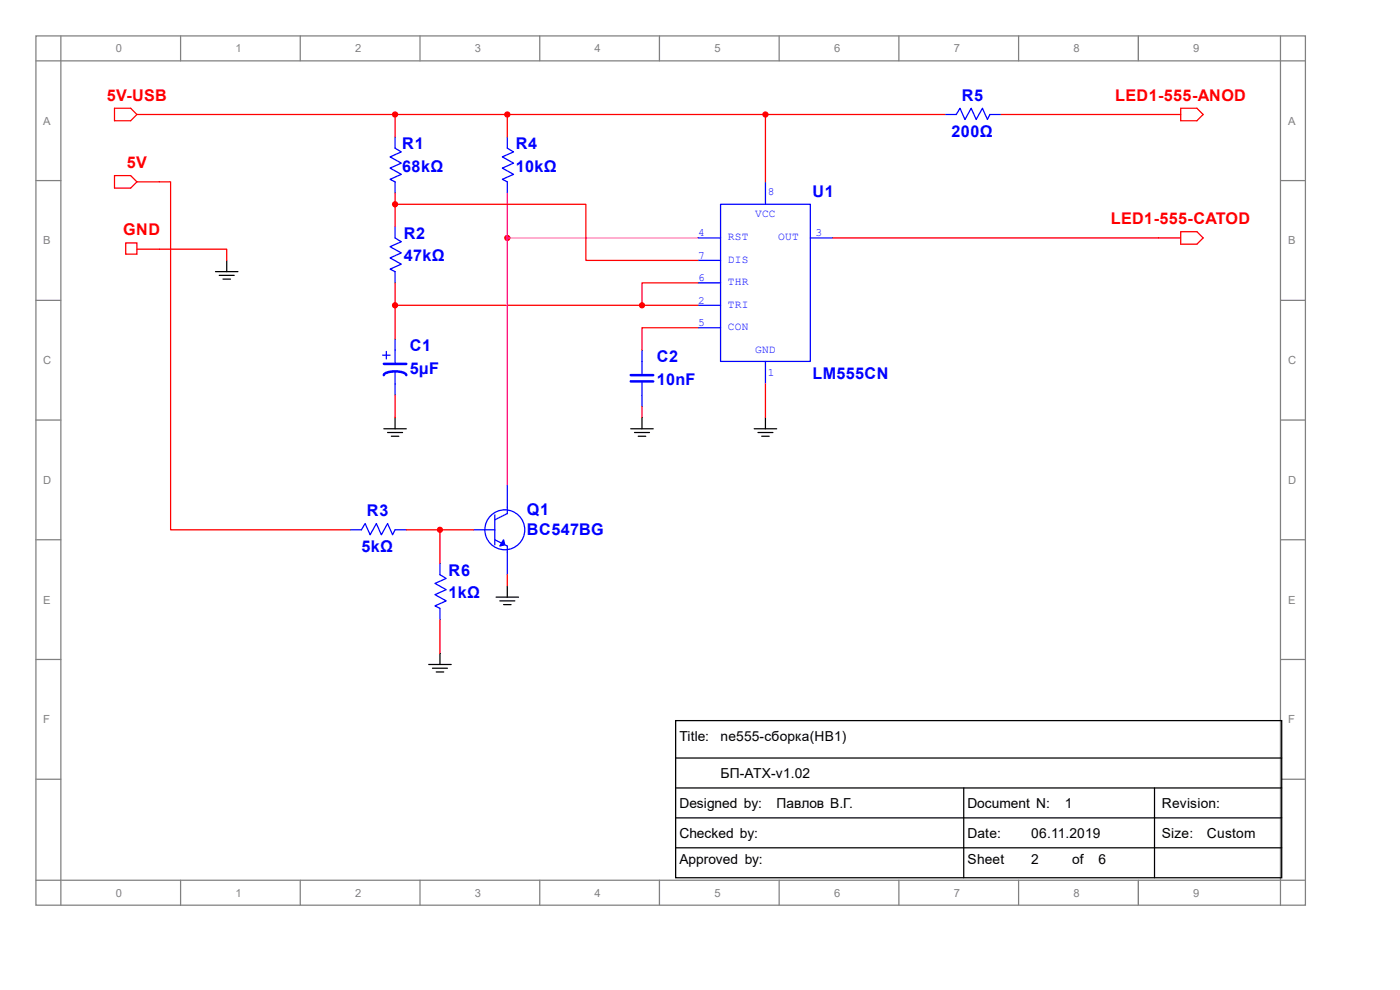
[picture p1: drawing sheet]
<svg xmlns="http://www.w3.org/2000/svg" width="297mm" height="210mm" viewBox="0 0 297 210" stroke-linecap="round" stroke-linejoin="round" font-family="sans-serif">
<g fill="none" stroke="#808080" stroke-width=".26">
<path d="M7.6 7.6h269.3v184.4h-269.3zM7.6 12.9h269.3M12.9 7.6v184.4M38.3 7.6v5.3M63.7 7.6v5.3M89.1 7.6v5.3M114.5 7.6v5.3M139.9 7.6v5.3M165.3 7.6v5.3M190.7 7.6v5.3M216.1 7.6v5.3M241.5 7.6v5.3"/>
<path d="M271.7 7.6v184.4M7.6 38.3h5.3M271.7 38.3h5.2M7.6 63.7h5.3M271.7 63.7h5.2M7.6 89.1h5.3M271.7 89.1h5.2M7.6 114.5h5.3M271.7 114.5h5.2M7.6 139.9h5.3M271.7 139.9h5.2M7.6 165.3h5.3"/>
<path d="M271.7 165.3h5.2M7.6 186.7h269.3M38.3 186.7v5.3M63.7 186.7v5.3M89.1 186.7v5.3M114.5 186.7v5.3M139.9 186.7v5.3M165.3 186.7v5.3M190.7 186.7v5.3M216.1 186.7v5.3M241.5 186.7v5.3"/>
</g>
<path d="M152.9 43.3h19v33.4h-19z" fill="none" stroke="#00f" stroke-width=".26"/>
<path d="M162.4 76.7v4.7" fill="none" stroke="#00f" stroke-width=".26"/>
<path d="M148.1 55.2h4.8" fill="none" stroke="#00f" stroke-width=".26"/>
<path d="M171.9 50.5h4.8" fill="none" stroke="#00f" stroke-width=".26"/>
<path d="M148.1 50.5h4.8" fill="none" stroke="#00f" stroke-width=".26"/>
<path d="M162.4 38.6v4.7" fill="none" stroke="#00f" stroke-width=".26"/>
<path d="M148.1 60h4.8" fill="none" stroke="#00f" stroke-width=".26"/>
<path d="M148.1 69.5h4.8" fill="none" stroke="#00f" stroke-width=".26"/>
<path d="M202.9 24.3l.8-1.3 1 2.3 1.3-2.3 1.1 2.3 1.3-2.3 1.1 2.3 .5-1M148.1 64.8h4.8" fill="none" stroke="#00f" stroke-width=".26"/>
<path d="M210 24.3h2.4" fill="none" stroke="#00f" stroke-width=".26"/>
<path d="M83.8 31.4l1.3 .8-2.3 1.1 2.3 1.3-2.3 1.1 2.3 1.3-2.3 1 1 .6M200.5 24.3h2.4" fill="none" stroke="#00f" stroke-width=".26"/>
<path d="M83.8 38.6v2.4" fill="none" stroke="#00f" stroke-width=".26"/>
<path d="M83.8 29.1v2.3M83.8 50.5l1.3 .8-2.3 1 2.3 1.4-2.3 1 2.3 1.3-2.3 1.1 1 .5" fill="none" stroke="#00f" stroke-width=".26"/>
<path d="M83.8 57.6v2.4" fill="none" stroke="#00f" stroke-width=".26"/>
<path d="M107.6 31.4l1.3 .8-2.3 1.1 2.3 1.3-2.3 1.1 2.3 1.3-2.3 1 1 .6M83.8 48.1v2.4" fill="none" stroke="#00f" stroke-width=".26"/>
<path d="M107.6 38.6v2.4" fill="none" stroke="#00f" stroke-width=".26"/>
<path d="M107.6 29.1v2.3M76.7 112.4l.8-1.3 1 2.3 1.3-2.3 1.1 2.3 1.3-2.3 1.1 2.3 .5-1" fill="none" stroke="#00f" stroke-width=".26"/>
<path d="M83.8 112.4h2.4" fill="none" stroke="#00f" stroke-width=".26"/>
<path d="M136.2 76.7v2.6M136.2 81.2v2.6M74.3 112.4h2.4" fill="none" stroke="#00f" stroke-width=".26"/>
<path d="M133.8 79.6h4.8M133.8 80.9h4.8" fill="none" stroke="#00f" stroke-width=".53"/>
<path d="M136.2 74.3v2.4" fill="none" stroke="#00f" stroke-width=".26"/>
<path d="M81.2 75.4h1.6M82 74.6v1.5M83.8 74.3v2.9M83.8 78.8v2.6M136.2 83.8v2.4" fill="none" stroke="#00f" stroke-width=".26"/>
<path d="M81.4 79.6a2.44 2.44 0 0 1 2.4-.8l1.2 .1a1.27 1.27 0 0 1 1.2 .7M81.4 77.2h4.8" fill="none" stroke="#00f" stroke-width=".53"/>
<path d="M83.8 81.4v2.4" fill="none" stroke="#00f" stroke-width=".26"/>
<g fill="none" stroke="#00f" stroke-width=".26">
<path d="M83.8 71.9v2.4M102.9 112.4h2.1M105 109.2v6.4M105 114.5l2.6 1.3v1.4M107.6 107.6v1.4l-2.6 1.3"/>
<circle cx="107.1" cy="112.4" r="4.2"/>
</g>
<g fill="none" stroke="#000" stroke-width=".26">
<path d="M45.7 57.6h4.8M46.5 58.4h3.2M47.3 59.2h1.6M48.1 55.2v2.4M81.4 91h4.8M82.2 91.8h3.2M83 92.5h1.6M83.8 88.6v2.4M133.8 91h4.8M134.6 91.8h3.2M135.4 92.5h1.6M136.2 88.6v2.4"/>
<path d="M160 91h4.8M160.8 91.8h3.2M161.6 92.5h1.6M162.4 88.6v2.4M105.2 126.7h4.8M106 127.5h3.2M106.8 128.3h1.6M107.6 124.3v2.4"/>
</g>
<path d="M83.8 24.3v4.8M83.8 41v7.1M83.8 60v11.9M148.1 69.5h-11.9v4.8M148.1 60h-11.9v4.8h11.9M83.8 83.8v4.8M136.2 86.2v2.4M162.4 81.4v7.2" fill="none" stroke="#f00" stroke-width=".26"/>
<g fill="#f00" stroke="#f00" stroke-width=".26">
<circle cx="83.8" cy="24.3" r=".53"/>
<circle cx="83.8" cy="64.8" r=".53"/>
<circle cx="136.2" cy="64.8" r=".53"/>
<circle cx="83.8" cy="43.3" r=".53"/>
</g>
<path d="M106.8 114.5l.3 1.1-1.1 .2z" fill="#00f" stroke="#00f" stroke-width=".26"/>
<path d="M107.6 102.9v4.7" fill="none" stroke="#00f" stroke-width=".26"/>
<path d="M100.5 112.4h2.4" fill="none" stroke="#00f" stroke-width=".26"/>
<path d="M107.6 117.2v4.7M93.3 121.9l1.4 .8-2.4 1.1 2.4 1.3-2.4 1 2.4 1.4-2.4 1 1 .6" fill="none" stroke="#00f" stroke-width=".26"/>
<path d="M83.8 24.3h116.7M107.6 24.3v4.8M162.4 24.3v14.3M107.6 121.9v2.4" fill="none" stroke="#f00" stroke-width=".26"/>
<g fill="#f00" stroke="#f00" stroke-width=".26">
<circle cx="107.6" cy="24.3" r=".53"/>
<circle cx="162.4" cy="24.3" r=".53"/>
<circle cx="107.6" cy="50.5" r=".53"/>
</g>
<path d="M107.6 41v9.5h40.5" fill="none" stroke="#f0f" stroke-width=".26"/>
<path d="M93.3 129.1v2.3" fill="none" stroke="#00f" stroke-width=".26"/>
<path d="M93.3 119.5v2.4" fill="none" stroke="#00f" stroke-width=".26"/>
<circle cx="93.3" cy="112.4" r=".53" fill="#f00" stroke="#f00" stroke-width=".26"/>
<path d="M24.3 23h3.4l1.3 1.3-1.3 1.3h-3.4zM83.8 43.3h40.5v11.9h23.8M83.8 64.8h52.4M86.2 112.4h14.3M93.3 112.4v7.1M93.3 131.4v7.2" fill="none" stroke="#f00" stroke-width=".26"/>
<path d="M93.3 138.6v2.4M91 141h4.7M91.8 141.8h3.1M92.5 142.5h1.6" fill="none" stroke="#000" stroke-width=".26"/>
<path d="M107.6 50.5v52.4" fill="none" stroke="#f0f" stroke-width=".26"/>
<path d="M24.3 37.3h3.4l1.3 1.3-1.3 1.3h-3.4zM29 24.3h4.8" fill="none" stroke="#f00" stroke-width=".26"/>
<path d="M29 38.6h7.2v73.8h38.1M33.8 24.3h50M26.7 51.5h2.3v2.4h-2.3z" fill="none" stroke="#f00" stroke-width=".26"/>
<path d="M250.5 23h3.4l1.4 1.3-1.4 1.3h-3.4zM29 52.9h19.1v2.3" fill="none" stroke="#f00" stroke-width=".26"/>
<path d="M143.3 152.9h128.6v33.3h-128.6zM143.3 160.8h128.6M143.3 167.2h128.6M143.3 173.5h128.6M143.3 179.9h128.6M204.5 167.2v19M244.9 167.2v19" fill="none" stroke="#000" stroke-width=".26"/>
<path d="M245.7 24.3h4.8M250.5 49.2h3.4l1.4 1.3-1.4 1.3h-3.4z" fill="none" stroke="#f00" stroke-width=".26"/>
<path d="M212.4 24.3h33.3M176.7 50.5h73.8" fill="none" stroke="#f00" stroke-width=".26"/>
<g font-size="3.4" fill="#f00">
<text x="22.6" y="21.3">5V-USB</text>
<text x="236.6" y="21.3">LED1-555-ANOD</text>
<text x="26.9" y="35.6">5V</text>
<text x="235.7" y="47.5">LED1-555-CATOD</text>
<text x="26.2" y="49.9">GND</text>
</g>
<g font-size="3.4" fill="#00f">
<text x="204" y="21.3">R5</text>
<text x="201.9" y="29">200Ω</text>
<text x="85.3" y="31.7">R1</text>
<text x="109.4" y="31.7">R4</text>
<text x="85.3" y="36.4">68kΩ</text>
<text x="109.4" y="36.4">10kΩ</text>
<text x="172.4" y="41.7">U1</text>
<text x="85.6" y="50.7">R2</text>
<text x="85.6" y="55.5">47kΩ</text>
<text x="87" y="74.5">C1</text>
<text x="139.3" y="76.9">C2</text>
<text x="87" y="79.3">5µF</text>
<text x="139.3" y="81.7">10nF</text>
<text x="172.4" y="80.3">LM555CN</text>
<text x="77.9" y="109.4">R3</text>
<text x="111.8" y="109.2">Q1</text>
<text x="111.8" y="113.4">BC547BG</text>
<text x="76.7" y="117.1">5kΩ</text>
<text x="95.2" y="122.1">R6</text>
<text x="95.2" y="126.9">1kΩ</text>
</g>
<g font-size="2.9">
<text x="144.1" y="157.1">Title:</text>
<text x="152.9" y="157.1">ne555-сборка(HB1)</text>
<text x="152.9" y="165">БП-ATX-v1.02</text>
<text x="144.1" y="171.4">Designed by:</text>
<text x="164.8" y="171.4">Павлов В.Г.</text>
<text x="205.2" y="171.4">Document N:</text>
<text x="225.9" y="171.4">1</text>
<text x="246.5" y="171.4">Revision:</text>
<text x="144.1" y="177.7">Checked by:</text>
<text x="205.2" y="177.7">Date:</text>
<text x="218.7" y="177.7">06.11.2019</text>
<text x="246.5" y="177.7">Size:</text>
<text x="256" y="177.7">Custom</text>
<text x="144.1" y="183.3">Approved by:</text>
<text x="205.2" y="183.3">Sheet</text>
<text x="218.7" y="183.3">2</text>
<text x="227.4" y="183.3">of</text>
<text x="233" y="183.3">6</text>
</g>
<g font-size="2.4" fill="#808080">
<text x="24.6" y="11.1">0</text>
<text x="50" y="11.1">1</text>
<text x="75.4" y="11.1">2</text>
<text x="100.8" y="11.1">3</text>
<text x="126.2" y="11.1">4</text>
<text x="151.6" y="11.1">5</text>
<text x="177" y="11.1">6</text>
<text x="202.4" y="11.1">7</text>
<text x="227.8" y="11.1">8</text>
<text x="253.2" y="11.1">9</text>
<text x="9.2" y="26.5">A</text>
<text x="273.3" y="26.5">A</text>
<text x="9.2" y="51.9">B</text>
<text x="273.3" y="51.9">B</text>
<text x="9.2" y="77.3">C</text>
<text x="273.3" y="77.3">C</text>
<text x="9.2" y="102.7">D</text>
<text x="273.3" y="102.7">D</text>
<text x="9.2" y="128.1">E</text>
<text x="273.3" y="128.1">E</text>
<text x="9.2" y="153.5">F</text>
<text x="273.3" y="153.5">F</text>
<text x="24.6" y="190.2">0</text>
<text x="50" y="190.2">1</text>
<text x="75.4" y="190.2">2</text>
<text x="100.8" y="190.2">3</text>
<text x="126.2" y="190.2">4</text>
<text x="151.6" y="190.2">5</text>
<text x="177" y="190.2">6</text>
<text x="202.4" y="190.2">7</text>
<text x="227.8" y="190.2">8</text>
<text x="253.2" y="190.2">9</text>
</g>
<g font-size="2.4" fill="#00f">
<text x="162.9" y="41.4">8</text>
<text x="160.2" y="46.1">VCC</text>
<text x="148.1" y="50.1">4</text>
<text x="154.4" y="51">RST</text>
<text x="165.1" y="51">OUT</text>
<text x="173" y="50.1">3</text>
<text x="148.1" y="54.9">7</text>
<text x="148.1" y="59.6">6</text>
<text x="154.4" y="55.8">DIS</text>
<text x="148.1" y="64.4">2</text>
<text x="154.4" y="60.5">THR</text>
<text x="154.4" y="65.3">TRI</text>
<text x="148.1" y="69.1">5</text>
<text x="154.4" y="70">CON</text>
<text x="160.2" y="74.9">GND</text>
<text x="162.9" y="79.7">1</text>
</g>
</svg>
